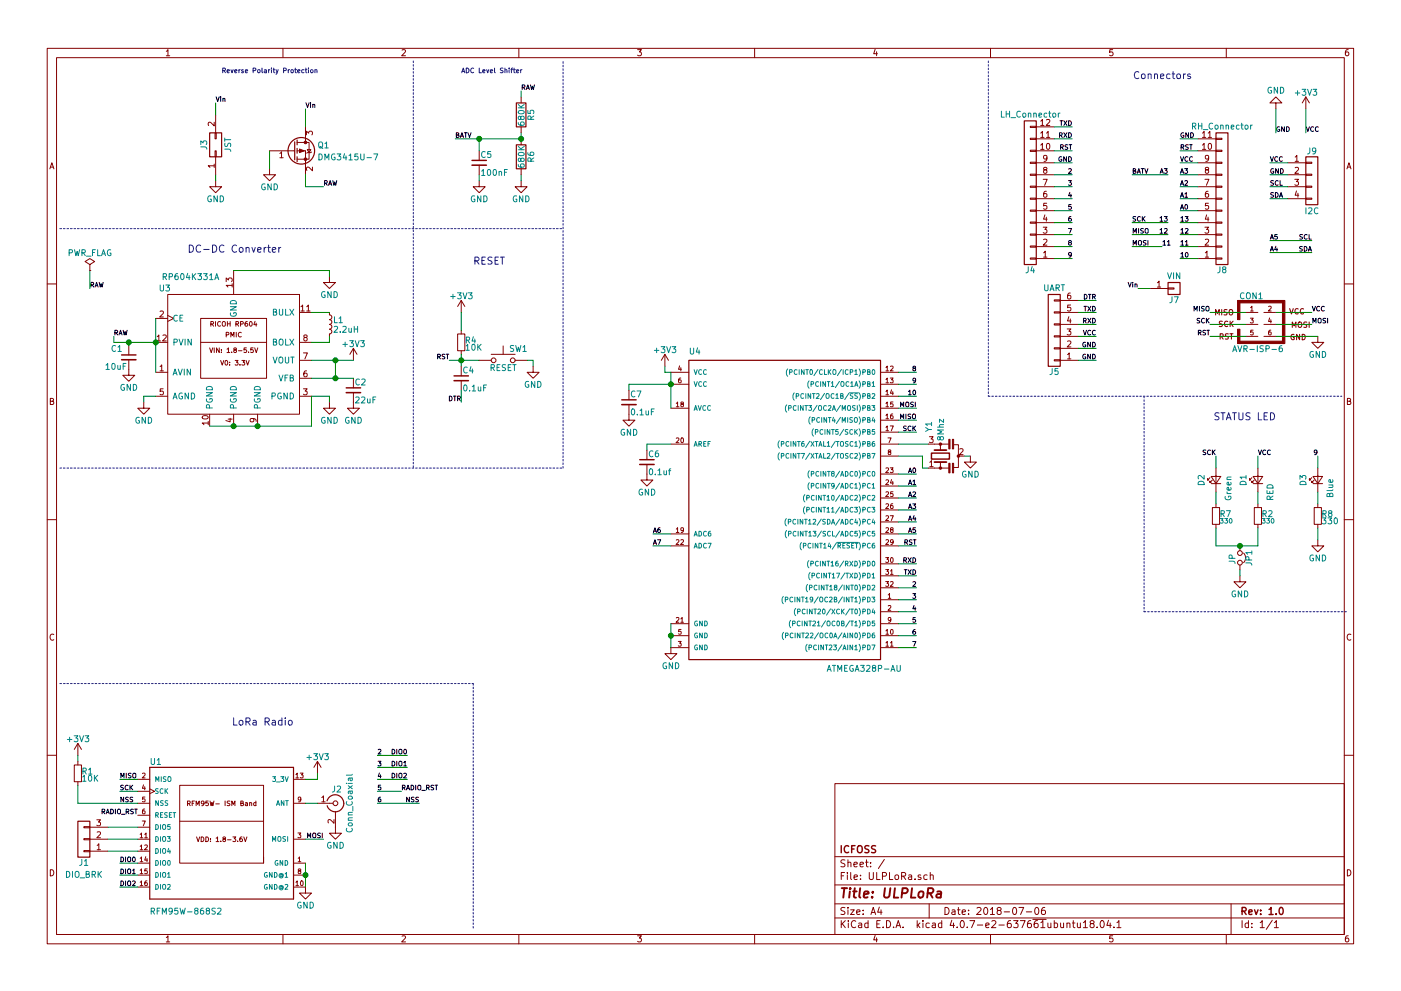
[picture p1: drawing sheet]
EESchema Schematic File Version 2
LIBS:power
LIBS:device
LIBS:switches
LIBS:relays
LIBS:motors
LIBS:transistors
LIBS:conn
LIBS:linear
LIBS:regul
LIBS:74xx
LIBS:cmos4000
LIBS:adc-dac
LIBS:memory
LIBS:xilinx
LIBS:microcontrollers
LIBS:dsp
LIBS:microchip
LIBS:analog_switches
LIBS:motorola
LIBS:texas
LIBS:intel
LIBS:audio
LIBS:interface
LIBS:digital-audio
LIBS:philips
LIBS:display
LIBS:cypress
LIBS:siliconi
LIBS:opto
LIBS:atmel
LIBS:contrib
LIBS:valves
LIBS:RFM95W-868S2
LIBS:ULPLoRa-cache
EELAYER 25 0
EELAYER END
$Descr A4 11693 8268
encoding utf-8
Sheet 1 1
Title "ULPLoRa"
Date "2018-07-06"
Rev "1.0"
Comp "ICFOSS"
Comment1 ""
Comment2 ""
Comment3 ""
Comment4 ""
$EndDescr
$Comp
L RFM95W-868S2 U1
U 1 1
P 1850 6900
F 0 "U1" H 1250 7450 50  0000 L CNN
F 1 "RFM95W-868S2" H 1250 6200 50  0000 L CNN
F 2 "Footprints:XCVR_RFM95W-868S2" H 1850 6900 50  0001 L CNN
F 3 "Mod Txrx Lora +20dbm 868mhz Smd" H 1850 6900 50  0001 L CNN
F 4 "22.89 USD" H 1850 6900 50  0001 L CNN "Price"
F 5 "RFM95W-868S2" H 1850 6900 50  0001 L CNN "MP"
F 6 "Bad" H 1850 6900 50  0001 L CNN "Availability"
F 7 "RF Solutions" H 1850 6900 50  0001 L CNN "MF"
F 8 "None" H 1850 6900 50  0001 L CNN "Package"
	1    1850 6900
	1    0    0    -1  
$EndComp
$Comp
L ATMEGA328P-AU U4
U 1 1
P 6500 4200
F 0 "U4" H 5750 5450 50  0000 L BNN
F 1 "ATMEGA328P-AU" H 6900 2800 50  0000 L BNN
F 2 "Housings_QFP:TQFP-32_7x7mm_Pitch0.8mm" H 6500 4200 50  0001 C CIN
F 3 "" H 6500 4200 50  0001 C CNN
	1    6500 4200
	1    0    0    -1  
$EndComp
$Comp
L +3V3 #PWR01
U 1 1
P 5550 3050
F 0 "#PWR01" H 5550 2900 50  0001 C CNN
F 1 "+3V3" H 5550 3190 50  0000 C CNN
F 2 "" H 5550 3050 50  0001 C CNN
F 3 "" H 5550 3050 50  0001 C CNN
	1    5550 3050
	1    0    0    -1  
$EndComp
$Comp
L C_Small C6
U 1 1
P 5400 3850
F 0 "C6" H 5410 3920 50  0000 L CNN
F 1 "0.1uf" H 5410 3770 50  0000 L CNN
F 2 "Capacitors_SMD:C_0805" H 5400 3850 50  0001 C CNN
F 3 "" H 5400 3850 50  0001 C CNN
	1    5400 3850
	1    0    0    -1  
$EndComp
$Comp
L GND #PWR02
U 1 1
P 5400 3950
F 0 "#PWR02" H 5400 3700 50  0001 C CNN
F 1 "GND" H 5400 3800 50  0000 C CNN
F 2 "" H 5400 3950 50  0001 C CNN
F 3 "" H 5400 3950 50  0001 C CNN
	1    5400 3950
	1    0    0    -1  
$EndComp
$Comp
L GND #PWR03
U 1 1
P 5600 5400
F 0 "#PWR03" H 5600 5150 50  0001 C CNN
F 1 "GND" H 5600 5250 50  0000 C CNN
F 2 "" H 5600 5400 50  0001 C CNN
F 3 "" H 5600 5400 50  0001 C CNN
	1    5600 5400
	1    0    0    -1  
$EndComp
$Comp
L Resonator_Small Y1
U 1 1
P 7850 3800
F 0 "Y1" H 8050 3900 50  0000 L CNN
F 1 "8Mhz" H 7975 3800 50  0000 L CNN
F 2 "Footprints:RESONATOR-SMD" H 7825 3800 50  0001 C CNN
F 3 "" H 7825 3800 50  0001 C CNN
	1    7850 3800
	0    -1   -1   0   
$EndComp
$Comp
L GND #PWR04
U 1 1
P 8100 3800
F 0 "#PWR04" H 8100 3550 50  0001 C CNN
F 1 "GND" H 8100 3650 50  0000 C CNN
F 2 "" H 8100 3800 50  0001 C CNN
F 3 "" H 8100 3800 50  0001 C CNN
	1    8100 3800
	1    0    0    -1  
$EndComp
$Comp
L +3V3 #PWR05
U 1 1
P 2650 6450
F 0 "#PWR05" H 2650 6300 50  0001 C CNN
F 1 "+3V3" H 2650 6590 50  0000 C CNN
F 2 "" H 2650 6450 50  0001 C CNN
F 3 "" H 2650 6450 50  0001 C CNN
	1    2650 6450
	1    0    0    -1  
$EndComp
$Comp
L Conn_Coaxial J2
U 1 1
P 2800 6700
F 0 "J2" H 2810 6820 50  0000 C CNN
F 1 "Conn_Coaxial" V 2915 6700 50  0000 C CNN
F 2 "Footprints:U.FL-COAX" H 2800 6700 50  0001 C CNN
F 3 "" H 2800 6700 50  0001 C CNN
	1    2800 6700
	1    0    0    -1  
$EndComp
$Comp
L GND #PWR06
U 1 1
P 2800 6900
F 0 "#PWR06" H 2800 6650 50  0001 C CNN
F 1 "GND" H 2800 6750 50  0000 C CNN
F 2 "" H 2800 6900 50  0001 C CNN
F 3 "" H 2800 6900 50  0001 C CNN
	1    2800 6900
	1    0    0    -1  
$EndComp
$Comp
L GND #PWR07
U 1 1
P 2550 7400
F 0 "#PWR07" H 2550 7150 50  0001 C CNN
F 1 "GND" H 2550 7250 50  0000 C CNN
F 2 "" H 2550 7400 50  0001 C CNN
F 3 "" H 2550 7400 50  0001 C CNN
	1    2550 7400
	1    0    0    -1  
$EndComp
Text Label 1000 6500 0    39   ~ 0
MISO
Text Label 1000 6600 0    39   ~ 0
SCK
Text Label 1000 6700 0    39   ~ 0
NSS
Text Label 1150 6800 2    39   ~ 0
RADIO_RST
Text Label 1000 7200 0    39   ~ 0
DIO0
Text Label 1000 7300 0    39   ~ 0
DIO1
Text Label 1000 7400 0    39   ~ 0
DIO2
Text Label 2700 7000 2    39   ~ 0
MOSI
Text Label 7650 3400 2    39   ~ 0
MOSI
Text Label 7650 3500 2    39   ~ 0
MISO
Text Label 7650 3600 2    39   ~ 0
SCK
Text Label 3500 6700 2    39   ~ 0
NSS
Text Label 3350 6600 0    39   ~ 0
RADIO_RST
Text Label 7650 4900 2    39   ~ 0
2
Text Label 7650 5000 2    39   ~ 0
3
Text Label 7650 5100 2    39   ~ 0
4
$Comp
L Conn_01x03 J1
U 1 1
P 700 7000
F 0 "J1" H 700 7200 50  0000 C CNN
F 1 "DIO_BRK" H 700 7300 50  0000 C CNN
F 2 "Pin_Headers:Pin_Header_Straight_1x03_Pitch2.54mm" H 700 7000 50  0001 C CNN
F 3 "" H 700 7000 50  0001 C CNN
	1    700  7000
	-1   0    0    1   
$EndComp
Text Notes 2450 6050 2    60   ~ 0
LoRa Radio
$Comp
L C_Small C1
U 1 1
P 1075 2975
F 0 "C1" H 925 3050 50  0000 L CNN
F 1 "10uF" H 875 2900 50  0000 L CNN
F 2 "Capacitors_SMD:C_0805" H 1075 2975 50  0001 C CNN
F 3 "" H 1075 2975 50  0001 C CNN
	1    1075 2975
	1    0    0    -1  
$EndComp
$Comp
L GND #PWR08
U 1 1
P 1075 3075
F 0 "#PWR08" H 1075 2825 50  0001 C CNN
F 1 "GND" H 1075 2925 50  0000 C CNN
F 2 "" H 1075 3075 50  0001 C CNN
F 3 "" H 1075 3075 50  0001 C CNN
	1    1075 3075
	1    0    0    -1  
$EndComp
$Comp
L RP-604 U3
U 1 1
P 1950 2950
F 0 "U3" H 1325 3505 50  0000 L CNN
F 1 "RP604K331A" H 1350 3600 50  0000 L CNN
F 2 "Footprints:DFN-12-1EP_2.7x3mm_Pitch0.5mm" H 1440 2165 50  0001 L CNN
F 3 "" H 1920 3755 50  0001 C CNN
	1    1950 2950
	1    0    0    -1  
$EndComp
$Comp
L GND #PWR09
U 1 1
P 2750 3350
F 0 "#PWR09" H 2750 3100 50  0001 C CNN
F 1 "GND" H 2750 3200 50  0000 C CNN
F 2 "" H 2750 3350 50  0001 C CNN
F 3 "" H 2750 3350 50  0001 C CNN
	1    2750 3350
	1    0    0    -1  
$EndComp
$Comp
L GND #PWR010
U 1 1
P 1200 3350
F 0 "#PWR010" H 1200 3100 50  0001 C CNN
F 1 "GND" H 1200 3200 50  0000 C CNN
F 2 "" H 1200 3350 50  0001 C CNN
F 3 "" H 1200 3350 50  0001 C CNN
	1    1200 3350
	1    0    0    -1  
$EndComp
$Comp
L L_Small L1
U 1 1
P 2750 2700
F 0 "L1" H 2780 2740 50  0000 L CNN
F 1 "2.2uH" H 2780 2660 50  0000 L CNN
F 2 "Inductors_SMD:L_1210_HandSoldering" H 2750 2700 50  0001 C CNN
F 3 "" H 2750 2700 50  0001 C CNN
	1    2750 2700
	1    0    0    -1  
$EndComp
$Comp
L +3V3 #PWR011
U 1 1
P 2950 3000
F 0 "#PWR011" H 2950 2850 50  0001 C CNN
F 1 "+3V3" H 2950 3140 50  0000 C CNN
F 2 "" H 2950 3000 50  0001 C CNN
F 3 "" H 2950 3000 50  0001 C CNN
	1    2950 3000
	1    0    0    -1  
$EndComp
$Comp
L C_Small C2
U 1 1
P 2950 3250
F 0 "C2" H 2960 3320 50  0000 L CNN
F 1 "22uF" H 2960 3170 50  0000 L CNN
F 2 "Capacitors_SMD:C_0805" H 2950 3250 50  0001 C CNN
F 3 "" H 2950 3250 50  0001 C CNN
	1    2950 3250
	1    0    0    -1  
$EndComp
$Comp
L GND #PWR012
U 1 1
P 2950 3350
F 0 "#PWR012" H 2950 3100 50  0001 C CNN
F 1 "GND" H 2950 3200 50  0000 C CNN
F 2 "" H 2950 3350 50  0001 C CNN
F 3 "" H 2950 3350 50  0001 C CNN
	1    2950 3350
	1    0    0    -1  
$EndComp
Text Notes 2350 2100 2    60   ~ 0
DC-DC Converter
$Comp
L R R5
U 1 1
P 4350 950
F 0 "R5" V 4430 950 50  0000 C CNN
F 1 "680K" V 4350 950 50  0000 C CNN
F 2 "Resistors_SMD:R_0805" V 4280 950 50  0001 C CNN
F 3 "" H 4350 950 50  0001 C CNN
	1    4350 950 
	1    0    0    -1  
$EndComp
$Comp
L R R6
U 1 1
P 4350 1300
F 0 "R6" V 4430 1300 50  0000 C CNN
F 1 "680K" V 4350 1300 50  0000 C CNN
F 2 "Resistors_SMD:R_0805" V 4280 1300 50  0001 C CNN
F 3 "" H 4350 1300 50  0001 C CNN
	1    4350 1300
	1    0    0    -1  
$EndComp
$Comp
L GND #PWR013
U 1 1
P 4350 1500
F 0 "#PWR013" H 4350 1250 50  0001 C CNN
F 1 "GND" H 4350 1350 50  0000 C CNN
F 2 "" H 4350 1500 50  0001 C CNN
F 3 "" H 4350 1500 50  0001 C CNN
	1    4350 1500
	1    0    0    -1  
$EndComp
Text Label 3800 1150 0    39   ~ 0
BATV
$Comp
L C_Small C5
U 1 1
P 4000 1350
F 0 "C5" H 4010 1420 50  0000 L CNN
F 1 "100nF" H 4010 1270 50  0000 L CNN
F 2 "Capacitors_SMD:C_0805" H 4000 1350 50  0001 C CNN
F 3 "" H 4000 1350 50  0001 C CNN
	1    4000 1350
	1    0    0    -1  
$EndComp
$Comp
L GND #PWR014
U 1 1
P 4000 1500
F 0 "#PWR014" H 4000 1250 50  0001 C CNN
F 1 "GND" H 4000 1350 50  0000 C CNN
F 2 "" H 4000 1500 50  0001 C CNN
F 3 "" H 4000 1500 50  0001 C CNN
	1    4000 1500
	1    0    0    -1  
$EndComp
$Comp
L Conn_02x01 J3
U 1 1
P 1800 1250
F 0 "J3" H 1850 1350 50  0000 C CNN
F 1 "JST" H 1850 1150 50  0000 C CNN
F 2 "Connectors_JST:JST_PH_S2B-PH-K_02x2.00mm_Angled" H 1800 1250 50  0001 C CNN
F 3 "" H 1800 1250 50  0001 C CNN
	1    1800 1250
	0    -1   -1   0   
$EndComp
$Comp
L GND #PWR015
U 1 1
P 1800 1500
F 0 "#PWR015" H 1800 1250 50  0001 C CNN
F 1 "GND" H 1800 1350 50  0000 C CNN
F 2 "" H 1800 1500 50  0001 C CNN
F 3 "" H 1800 1500 50  0001 C CNN
	1    1800 1500
	1    0    0    -1  
$EndComp
Text Label 7650 4550 2    39   ~ 0
RST
$Comp
L R_Small R4
U 1 1
P 3850 2850
F 0 "R4" H 3880 2870 50  0000 L CNN
F 1 "10K" H 3880 2810 50  0000 L CNN
F 2 "Resistors_SMD:R_0805" H 3850 2850 50  0001 C CNN
F 3 "" H 3850 2850 50  0001 C CNN
	1    3850 2850
	1    0    0    -1  
$EndComp
$Comp
L C_Small C4
U 1 1
P 3850 3150
F 0 "C4" H 3860 3220 50  0000 L CNN
F 1 "0.1uF" H 3860 3070 50  0000 L CNN
F 2 "Capacitors_SMD:C_0805" H 3850 3150 50  0001 C CNN
F 3 "" H 3850 3150 50  0001 C CNN
	1    3850 3150
	1    0    0    -1  
$EndComp
Text Label 3750 3000 2    39   ~ 0
RST
$Comp
L +3V3 #PWR016
U 1 1
P 3850 2600
F 0 "#PWR016" H 3850 2450 50  0001 C CNN
F 1 "+3V3" H 3850 2740 50  0000 C CNN
F 2 "" H 3850 2600 50  0001 C CNN
F 3 "" H 3850 2600 50  0001 C CNN
	1    3850 2600
	1    0    0    -1  
$EndComp
Text Label 3850 3350 2    39   ~ 0
DTR
$Comp
L SW_Push SW1
U 1 1
P 4200 3000
F 0 "SW1" H 4250 3100 50  0000 L CNN
F 1 "RESET" H 4200 2940 50  0000 C CNN
F 2 "Footprints:3x6x2.5mm_tact_switch" H 4200 3200 50  0001 C CNN
F 3 "" H 4200 3200 50  0001 C CNN
	1    4200 3000
	1    0    0    -1  
$EndComp
$Comp
L GND #PWR017
U 1 1
P 4450 3050
F 0 "#PWR017" H 4450 2800 50  0001 C CNN
F 1 "GND" H 4450 2900 50  0000 C CNN
F 2 "" H 4450 3050 50  0001 C CNN
F 3 "" H 4450 3050 50  0001 C CNN
	1    4450 3050
	1    0    0    -1  
$EndComp
Text Notes 3950 2200 0    59   ~ 0
RESET
$Comp
L Conn_01x06 J5
U 1 1
P 8800 2800
F 0 "J5" H 8800 3100 50  0000 C CNN
F 1 "UART" H 8800 2400 50  0000 C CNN
F 2 "Pin_Headers:Pin_Header_Straight_1x06_Pitch2.54mm" H 8800 2800 50  0001 C CNN
F 3 "" H 8800 2800 50  0001 C CNN
	1    8800 2800
	-1   0    0    1   
$EndComp
$Comp
L Conn_01x12 J4
U 1 1
P 8600 1650
F 0 "J4" H 8600 2250 50  0000 C CNN
F 1 "LH_Connector" H 8600 950 50  0000 C CNN
F 2 "Pin_Headers:Pin_Header_Straight_1x12_Pitch2.54mm" H 8600 1650 50  0001 C CNN
F 3 "" H 8600 1650 50  0001 C CNN
	1    8600 1650
	-1   0    0    1   
$EndComp
Text Label 9850 2150 0    39   ~ 0
10
Text Label 9850 2050 0    39   ~ 0
11
Text Label 9850 1950 0    39   ~ 0
12
Text Label 9850 1850 0    39   ~ 0
13
Text Label 9850 1750 0    39   ~ 0
A0
Text Label 9850 1650 0    39   ~ 0
A1
$Comp
L R_Small R1
U 1 1
P 650 6450
F 0 "R1" H 680 6470 50  0000 L CNN
F 1 "10K" H 680 6410 50  0000 L CNN
F 2 "Resistors_SMD:R_0805" H 650 6450 50  0001 C CNN
F 3 "" H 650 6450 50  0001 C CNN
	1    650  6450
	1    0    0    -1  
$EndComp
$Comp
L +3V3 #PWR018
U 1 1
P 650 6300
F 0 "#PWR018" H 650 6150 50  0001 C CNN
F 1 "+3V3" H 650 6440 50  0000 C CNN
F 2 "" H 650 6300 50  0001 C CNN
F 3 "" H 650 6300 50  0001 C CNN
	1    650  6300
	1    0    0    -1  
$EndComp
Text Label 9850 1550 0    39   ~ 0
A2
Text Label 9850 1350 0    39   ~ 0
VCC
Text Label 9850 1250 0    39   ~ 0
RST
Text Label 9850 1150 0    39   ~ 0
GND
Text Label 9850 1450 0    39   ~ 0
A3
Text Label 8950 2150 2    39   ~ 0
9
Text Label 8950 2050 2    39   ~ 0
8
Text Label 8950 1950 2    39   ~ 0
7
Text Label 8950 1850 2    39   ~ 0
6
Text Label 8950 1750 2    39   ~ 0
5
Text Label 8950 1650 2    39   ~ 0
4
Text Label 8950 1550 2    39   ~ 0
3
Text Label 8950 1450 2    39   ~ 0
2
Text Label 8950 1350 2    39   ~ 0
GND
Text Label 8950 1250 2    39   ~ 0
RST
Text Label 8950 1150 2    39   ~ 0
RXD
Text Label 8950 1050 2    39   ~ 0
TXD
Text Label 9150 3000 2    39   ~ 0
GND
Text Label 9150 2900 2    39   ~ 0
GND
Text Label 9150 2700 2    39   ~ 0
RXD
Text Label 9150 2600 2    39   ~ 0
TXD
Text Label 9150 2500 2    39   ~ 0
DTR
$Comp
L AVR-ISP-6 CON1
U 1 1
P 10550 2700
F 0 "CON1" H 10445 2940 50  0000 C CNN
F 1 "AVR-ISP-6" H 10285 2470 50  0000 L BNN
F 2 "Pin_Headers:Pin_Header_Straight_2x03_Pitch2.54mm" V 10030 2740 50  0001 C CNN
F 3 "" H 10525 2700 50  0001 C CNN
	1    10550 2700
	1    0    0    -1  
$EndComp
Text Label 9150 2800 2    39   ~ 0
VCC
Text Label 10950 2600 0    39   ~ 0
VCC
Text Label 10950 2700 0    39   ~ 0
MOSI
$Comp
L GND #PWR019
U 1 1
P 11000 2800
F 0 "#PWR019" H 11000 2550 50  0001 C CNN
F 1 "GND" H 11000 2650 50  0000 C CNN
F 2 "" H 11000 2800 50  0001 C CNN
F 3 "" H 11000 2800 50  0001 C CNN
	1    11000 2800
	1    0    0    -1  
$EndComp
Text Label 10100 2800 2    39   ~ 0
RST
Text Label 10100 2700 2    39   ~ 0
SCK
Text Label 10100 2600 2    39   ~ 0
MISO
$Comp
L +3V3 #PWR020
U 1 1
P 10900 900
F 0 "#PWR020" H 10900 750 50  0001 C CNN
F 1 "+3V3" H 10900 1040 50  0000 C CNN
F 2 "" H 10900 900 50  0001 C CNN
F 3 "" H 10900 900 50  0001 C CNN
	1    10900 900 
	1    0    0    -1  
$EndComp
Text Label 10900 1100 0    39   ~ 0
VCC
$Comp
L GND #PWR021
U 1 1
P 10650 900
F 0 "#PWR021" H 10650 650 50  0001 C CNN
F 1 "GND" H 10650 750 50  0000 C CNN
F 2 "" H 10650 900 50  0001 C CNN
F 3 "" H 10650 900 50  0001 C CNN
	1    10650 900 
	-1   0    0    1   
$EndComp
Text Label 10650 1100 0    39   ~ 0
GND
Text Label 7650 3950 2    39   ~ 0
A0
Text Label 7650 4050 2    39   ~ 0
A1
Text Label 7650 4150 2    39   ~ 0
A2
Text Label 7650 4250 2    39   ~ 0
A3
Text Label 7650 4350 2    39   ~ 0
A4
Text Label 7650 4450 2    39   ~ 0
A5
Text Label 7650 3100 2    39   ~ 0
8
Text Label 7650 3200 2    39   ~ 0
9
Text Label 7650 3300 2    39   ~ 0
10
Text Label 7650 4700 2    39   ~ 0
RXD
Text Label 7650 4800 2    39   ~ 0
TXD
Text Notes 9950 650  2    59   ~ 0
Connectors
$Comp
L LED_Small D2
U 1 1
P 10150 4000
F 0 "D2" H 10100 4125 50  0000 L CNN
F 1 "Green" H 9975 3900 50  0000 L CNN
F 2 "LEDs:LED_0805" V 10150 4000 50  0001 C CNN
F 3 "" V 10150 4000 50  0001 C CNN
	1    10150 4000
	0    -1   -1   0   
$EndComp
$Comp
L LED_Small D3
U 1 1
P 11000 4000
F 0 "D3" H 10950 4125 50  0000 L CNN
F 1 "Blue" H 10850 3900 50  0000 L CNN
F 2 "LEDs:LED_0805" V 11000 4000 50  0001 C CNN
F 3 "" V 11000 4000 50  0001 C CNN
	1    11000 4000
	0    -1   -1   0   
$EndComp
Text Label 10150 3800 2    39   ~ 0
SCK
Text Label 11000 3800 2    39   ~ 0
9
Text Notes 10650 3500 2    59   ~ 0
STATUS LED
$Comp
L Conn_01x04 J9
U 1 1
P 10950 1450
F 0 "J9" H 10950 1650 50  0000 C CNN
F 1 "I2C" H 10950 1150 50  0000 C CNN
F 2 "Connectors_JST:JST_XH_B04B-XH-A_04x2.50mm_Straight" H 10950 1450 50  0001 C CNN
F 3 "" H 10950 1450 50  0001 C CNN
	1    10950 1450
	1    0    0    -1  
$EndComp
Text Label 10600 1350 0    39   ~ 0
VCC
Text Label 10600 1450 0    39   ~ 0
GND
Text Label 10600 1550 0    39   ~ 0
SCL
Text Label 10600 1650 0    39   ~ 0
SDA
Text Label 9750 1850 2    39   ~ 0
13
Text Label 9750 1950 2    39   ~ 0
12
Text Label 3150 6300 0    39   ~ 0
2
Text Label 3150 6400 0    39   ~ 0
3
Text Label 3150 6500 0    39   ~ 0
4
Text Label 3400 6300 2    39   ~ 0
DIO0
Text Label 3400 6400 2    39   ~ 0
DIO1
Text Label 3400 6500 2    39   ~ 0
DIO2
Text Label 7650 5200 2    39   ~ 0
5
Text Label 7650 5300 2    39   ~ 0
6
Text Label 7650 5400 2    39   ~ 0
7
Text Label 3150 6600 0    39   ~ 0
5
Text Label 3150 6700 0    39   ~ 0
6
Text Label 9450 1850 0    39   ~ 0
SCK
Text Label 9450 1950 0    39   ~ 0
MISO
Text Label 10950 2000 2    39   ~ 0
SCL
Text Label 10950 2100 2    39   ~ 0
SDA
Text Label 10600 2100 0    39   ~ 0
A4
Text Label 10600 2000 0    39   ~ 0
A5
$Comp
L C_Small C7
U 1 1
P 5250 3350
F 0 "C7" H 5260 3420 50  0000 L CNN
F 1 "0.1uF" H 5260 3270 50  0000 L CNN
F 2 "Capacitors_SMD:C_0805" H 5250 3350 50  0001 C CNN
F 3 "" H 5250 3350 50  0001 C CNN
	1    5250 3350
	1    0    0    -1  
$EndComp
$Comp
L GND #PWR022
U 1 1
P 5250 3450
F 0 "#PWR022" H 5250 3200 50  0001 C CNN
F 1 "GND" H 5250 3300 50  0000 C CNN
F 2 "" H 5250 3450 50  0001 C CNN
F 3 "" H 5250 3450 50  0001 C CNN
	1    5250 3450
	1    0    0    -1  
$EndComp
$Comp
L GND #PWR023
U 1 1
P 2750 2300
F 0 "#PWR023" H 2750 2050 50  0001 C CNN
F 1 "GND" H 2750 2150 50  0000 C CNN
F 2 "" H 2750 2300 50  0001 C CNN
F 3 "" H 2750 2300 50  0001 C CNN
	1    2750 2300
	1    0    0    -1  
$EndComp
$Comp
L R_Small R8
U 1 1
P 11000 4300
F 0 "R8" H 11030 4320 50  0000 L CNN
F 1 "330" H 11030 4260 50  0000 L CNN
F 2 "Resistors_SMD:R_0805" H 11000 4300 50  0001 C CNN
F 3 "" H 11000 4300 50  0001 C CNN
	1    11000 4300
	1    0    0    -1  
$EndComp
$Comp
L R_Small R7
U 1 1
P 10150 4300
F 0 "R7" H 10180 4320 50  0000 L CNN
F 1 "330" H 10180 4260 39  0000 L CNN
F 2 "Resistors_SMD:R_0805" H 10150 4300 50  0001 C CNN
F 3 "" H 10150 4300 50  0001 C CNN
	1    10150 4300
	1    0    0    -1  
$EndComp
Text Label 9700 2050 0    39   ~ 0
11
Text Label 9450 2050 0    39   ~ 0
MOSI
Text Label 950  2800 0    39   ~ 0
RAW
Text Label 1800 850  0    39   ~ 0
Vin
Text Label 4350 750  0    39   ~ 0
RAW
$Comp
L GND #PWR024
U 1 1
P 2250 1400
F 0 "#PWR024" H 2250 1150 50  0001 C CNN
F 1 "GND" H 2250 1250 50  0000 C CNN
F 2 "" H 2250 1400 50  0001 C CNN
F 3 "" H 2250 1400 50  0001 C CNN
	1    2250 1400
	1    0    0    -1  
$EndComp
Text Label 2700 1550 0    39   ~ 0
RAW
Text Label 2550 900  0    39   ~ 0
Vin
Text Notes 1850 600  0    39   ~ 0
Reverse Polarity Protection
Text Notes 3850 600  0    39   ~ 0
ADC Level Shifter
$Comp
L Jumper_NC_Small JP1
U 1 1
P 10350 4650
F 0 "JP1" H 10350 4730 50  0000 C CNN
F 1 "JP" H 10360 4590 50  0000 C CNN
F 2 "Pin_Headers:Pin_Header_Straight_1x02_Pitch2.54mm" H 10350 4650 50  0001 C CNN
F 3 "" H 10350 4650 50  0001 C CNN
	1    10350 4650
	0    1    1    0   
$EndComp
$Comp
L GND #PWR025
U 1 1
P 10350 4800
F 0 "#PWR025" H 10350 4550 50  0001 C CNN
F 1 "GND" H 10350 4650 50  0000 C CNN
F 2 "" H 10350 4800 50  0001 C CNN
F 3 "" H 10350 4800 50  0001 C CNN
	1    10350 4800
	1    0    0    -1  
$EndComp
$Comp
L PWR_FLAG #FLG026
U 1 1
P 750 2250
F 0 "#FLG026" H 750 2325 50  0001 C CNN
F 1 "PWR_FLAG" H 750 2400 50  0000 C CNN
F 2 "" H 750 2250 50  0001 C CNN
F 3 "" H 750 2250 50  0001 C CNN
	1    750  2250
	1    0    0    -1  
$EndComp
Text Label 750  2400 0    39   ~ 0
RAW
$Comp
L Q_PMOS_GSD Q1
U 1 1
P 2450 1250
F 0 "Q1" H 2650 1300 50  0000 L CNN
F 1 "DMG3415U-7" H 2650 1200 50  0000 L CNN
F 2 "TO_SOT_Packages_SMD:SOT-23" H 2650 1350 50  0001 C CNN
F 3 "" H 2450 1250 50  0001 C CNN
	1    2450 1250
	1    0    0    -1  
$EndComp
Text Label 9750 1450 2    39   ~ 0
A3
Text Label 9450 1450 0    39   ~ 0
BATV
$Comp
L LED_Small D1
U 1 1
P 10500 4000
F 0 "D1" H 10450 4125 50  0000 L CNN
F 1 "RED" H 10325 3900 50  0000 L CNN
F 2 "LEDs:LED_0805" V 10500 4000 50  0001 C CNN
F 3 "" V 10500 4000 50  0001 C CNN
	1    10500 4000
	0    -1   -1   0   
$EndComp
$Comp
L R_Small R2
U 1 1
P 10500 4300
F 0 "R2" H 10530 4320 50  0000 L CNN
F 1 "330" H 10530 4260 39  0000 L CNN
F 2 "Resistors_SMD:R_0805" H 10500 4300 50  0001 C CNN
F 3 "" H 10500 4300 50  0001 C CNN
	1    10500 4300
	1    0    0    -1  
$EndComp
Text Label 10500 3800 0    39   ~ 0
VCC
$Comp
L GND #PWR027
U 1 1
P 11000 4500
F 0 "#PWR027" H 11000 4250 50  0001 C CNN
F 1 "GND" H 11000 4350 50  0000 C CNN
F 2 "" H 11000 4500 50  0001 C CNN
F 3 "" H 11000 4500 50  0001 C CNN
	1    11000 4500
	1    0    0    -1  
$EndComp
$Comp
L Conn_01x11 J8
U 1 1
P 10200 1650
F 0 "J8" H 10200 2250 50  0000 C CNN
F 1 "RH_Connector" H 10200 1050 50  0000 C CNN
F 2 "Pin_Headers:Pin_Header_Straight_1x11_Pitch2.54mm" H 10200 1650 50  0001 C CNN
F 3 "" H 10200 1650 50  0001 C CNN
	1    10200 1650
	1    0    0    1   
$EndComp
Wire Wire Line
	5600 3100 5600 3400
Connection ~ 5600 3200
Wire Wire Line
	5600 3100 5550 3100
Wire Wire Line
	5550 3100 5550 3050
Wire Wire Line
	5600 3700 5400 3700
Wire Wire Line
	5400 3700 5400 3750
Wire Wire Line
	5600 5200 5600 5400
Connection ~ 5600 5300
Wire Wire Line
	7500 3700 7750 3700
Wire Wire Line
	7500 3800 7700 3800
Wire Wire Line
	7700 3800 7700 3900
Wire Wire Line
	7700 3900 7750 3900
Wire Wire Line
	8050 3800 8100 3800
Wire Wire Line
	2550 6500 2650 6500
Wire Wire Line
	2650 6500 2650 6450
Wire Wire Line
	2550 6700 2650 6700
Wire Wire Line
	2550 7000 2700 7000
Wire Wire Line
	1150 6500 1000 6500
Wire Wire Line
	1150 6600 1000 6600
Wire Wire Line
	650  6700 1150 6700
Wire Wire Line
	1150 7200 1000 7200
Wire Wire Line
	1150 7300 1000 7300
Wire Wire Line
	1150 7400 1000 7400
Wire Wire Line
	2550 7200 2550 7400
Connection ~ 2550 7300
Wire Wire Line
	7500 3400 7650 3400
Wire Wire Line
	7500 3500 7650 3500
Wire Wire Line
	7500 3600 7650 3600
Wire Wire Line
	3150 6700 3500 6700
Wire Wire Line
	7500 4900 7650 4900
Wire Wire Line
	7500 5000 7650 5000
Wire Wire Line
	7500 5100 7650 5100
Wire Wire Line
	900  6900 1150 6900
Wire Wire Line
	900  7000 1150 7000
Wire Wire Line
	900  7100 1150 7100
Wire Wire Line
	1075 2850 1075 2875
Connection ~ 1075 2850
Wire Wire Line
	950  2850 1300 2850
Wire Wire Line
	1300 2650 1300 3100
Connection ~ 1300 2850
Wire Wire Line
	1300 3300 1200 3300
Wire Wire Line
	1200 3300 1200 3350
Wire Wire Line
	1750 3550 2600 3550
Connection ~ 1950 3550
Wire Wire Line
	2600 3550 2600 3300
Connection ~ 2150 3550
Wire Wire Line
	2600 3300 2750 3300
Wire Wire Line
	2750 3300 2750 3350
Wire Wire Line
	2600 2600 2750 2600
Wire Wire Line
	2600 2850 2750 2850
Wire Wire Line
	2750 2850 2750 2800
Wire Wire Line
	2600 3000 2950 3000
Wire Wire Line
	2600 3150 2950 3150
Wire Wire Line
	2800 3150 2800 3000
Connection ~ 2800 3000
Connection ~ 2800 3150
Wire Wire Line
	4350 800  4350 750 
Wire Wire Line
	4350 1150 4350 1100
Wire Wire Line
	4350 1450 4350 1500
Connection ~ 4350 1150
Connection ~ 4000 1150
Wire Wire Line
	3800 1150 4350 1150
Wire Wire Line
	4000 1150 4000 1250
Wire Wire Line
	4000 1450 4000 1500
Wire Notes Line
	500  1900 4700 1900
Wire Wire Line
	1800 1450 1800 1500
Wire Wire Line
	1800 850  1800 950 
Wire Notes Line
	4700 3900 4700 500 
Wire Notes Line
	3450 500  3450 3900
Wire Notes Line
	500  3900 4700 3900
Wire Wire Line
	950  2800 950  2850
Wire Wire Line
	7500 4550 7650 4550
Wire Wire Line
	3850 2750 3850 2600
Wire Wire Line
	3850 2950 3850 3050
Wire Wire Line
	3750 3000 4000 3000
Connection ~ 3850 3000
Wire Wire Line
	3850 3250 3850 3350
Wire Wire Line
	4400 3000 4450 3000
Wire Wire Line
	4450 3000 4450 3050
Wire Wire Line
	10000 2150 9850 2150
Wire Wire Line
	10000 2050 9850 2050
Wire Wire Line
	10000 1950 9850 1950
Wire Wire Line
	10000 1850 9850 1850
Wire Wire Line
	10000 1750 9850 1750
Wire Wire Line
	10000 1650 9850 1650
Wire Wire Line
	10000 1550 9850 1550
Wire Wire Line
	10000 1350 9850 1350
Wire Wire Line
	10000 1250 9850 1250
Wire Wire Line
	10000 1150 9850 1150
Wire Wire Line
	650  6300 650  6350
Wire Wire Line
	650  6550 650  6700
Wire Wire Line
	10000 1450 9850 1450
Wire Wire Line
	8800 1050 8950 1050
Wire Wire Line
	8800 1150 8950 1150
Wire Wire Line
	8800 1250 8950 1250
Wire Wire Line
	8800 1350 8950 1350
Wire Wire Line
	8800 1450 8950 1450
Wire Wire Line
	8800 1550 8950 1550
Wire Wire Line
	8800 1650 8950 1650
Wire Wire Line
	8800 1750 8950 1750
Wire Wire Line
	8800 2150 8950 2150
Wire Wire Line
	8800 1850 8950 1850
Wire Wire Line
	8800 1950 8950 1950
Wire Wire Line
	8800 2050 8950 2050
Wire Wire Line
	9000 3000 9150 3000
Wire Wire Line
	9000 2900 9150 2900
Wire Wire Line
	9000 2800 9150 2800
Wire Wire Line
	9000 2700 9150 2700
Wire Wire Line
	9000 2600 9150 2600
Wire Wire Line
	9000 2500 9150 2500
Wire Wire Line
	10650 2600 10950 2600
Wire Wire Line
	10650 2700 10950 2700
Wire Wire Line
	10650 2800 11000 2800
Wire Wire Line
	10400 2800 10100 2800
Wire Wire Line
	10400 2700 10100 2700
Wire Wire Line
	10400 2600 10100 2600
Wire Wire Line
	10900 900  10900 1100
Wire Wire Line
	10650 900  10650 1100
Wire Wire Line
	7500 3950 7650 3950
Wire Wire Line
	7500 4050 7650 4050
Wire Wire Line
	7500 4150 7650 4150
Wire Wire Line
	7500 4250 7650 4250
Wire Wire Line
	7500 4350 7650 4350
Wire Wire Line
	7500 4450 7650 4450
Wire Wire Line
	7500 4700 7650 4700
Wire Wire Line
	7500 4800 7650 4800
Wire Wire Line
	7500 3300 7650 3300
Wire Wire Line
	7500 3200 7650 3200
Wire Wire Line
	7500 3100 7650 3100
Wire Notes Line
	8250 500  8250 3300
Wire Notes Line
	8250 3300 11200 3300
Wire Wire Line
	10150 3900 10150 3800
Wire Wire Line
	11000 3900 11000 3800
Wire Wire Line
	10750 1350 10600 1350
Wire Wire Line
	10600 1450 10750 1450
Wire Wire Line
	10600 1550 10750 1550
Wire Wire Line
	10600 1650 10750 1650
Wire Wire Line
	3150 6300 3400 6300
Wire Wire Line
	3150 6400 3400 6400
Wire Wire Line
	3150 6500 3400 6500
Wire Wire Line
	9450 1850 9750 1850
Wire Wire Line
	9450 1950 9750 1950
Wire Wire Line
	7500 5200 7650 5200
Wire Wire Line
	7500 5300 7650 5300
Wire Wire Line
	7500 5400 7650 5400
Wire Wire Line
	3150 6600 3350 6600
Wire Wire Line
	10600 2000 10950 2000
Wire Wire Line
	10600 2100 10950 2100
Wire Notes Line
	500  5700 3950 5700
Wire Notes Line
	3950 5700 3950 7750
Wire Wire Line
	5600 3200 5250 3200
Wire Wire Line
	5250 3200 5250 3250
Wire Wire Line
	1950 2250 2750 2250
Wire Wire Line
	2750 2250 2750 2300
Wire Wire Line
	11000 4100 11000 4200
Wire Wire Line
	11000 4500 11000 4400
Wire Wire Line
	10150 4400 10150 4550
Wire Wire Line
	10150 4100 10150 4200
Wire Wire Line
	9450 2050 9700 2050
Wire Wire Line
	2250 1250 2250 1400
Wire Wire Line
	2550 1450 2550 1550
Wire Wire Line
	2550 1550 2700 1550
Wire Wire Line
	2550 1050 2550 900 
Connection ~ 10350 4550
Wire Wire Line
	10350 4750 10350 4800
Wire Wire Line
	750  2250 750  2400
Wire Wire Line
	9450 1450 9750 1450
Wire Wire Line
	10500 3900 10500 3800
Wire Wire Line
	10500 4100 10500 4200
Wire Wire Line
	10150 4550 10500 4550
Wire Wire Line
	10500 4550 10500 4400
Wire Notes Line
	9550 3300 9550 5100
Wire Notes Line
	9550 5100 11250 5100
$Comp
L Conn_01x01 J7
U 1 1
P 9800 2400
F 0 "J7" H 9800 2500 50  0000 C CNN
F 1 "VIN" H 9800 2300 50  0000 C CNN
F 2 "Pin_Headers:Pin_Header_Straight_1x01_Pitch2.54mm" H 9800 2400 50  0001 C CNN
F 3 "" H 9800 2400 50  0001 C CNN
	1    9800 2400
	1    0    0    1   
$EndComp
Wire Wire Line
	9600 2400 9500 2400
Text Label 9500 2400 2    39   ~ 0
Vin
NoConn ~ 5600 4450
NoConn ~ 5600 4550
$EndSCHEMATC
